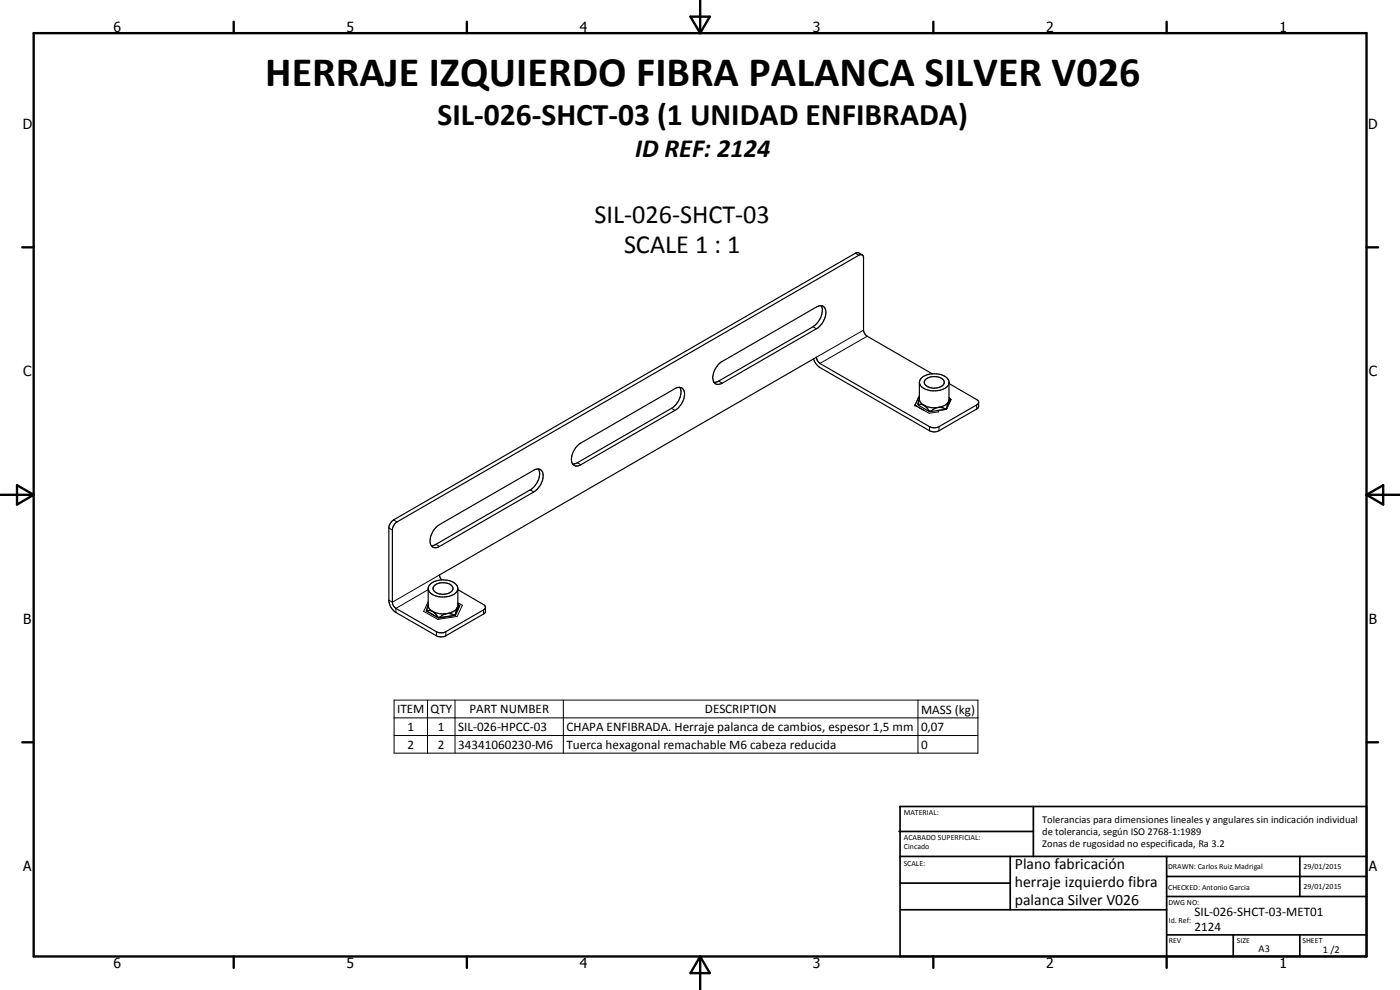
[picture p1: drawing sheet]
<svg xmlns="http://www.w3.org/2000/svg" width="420mm" height="297mm" viewBox="0 0 420 297" stroke-linecap="round" stroke-linejoin="round" font-family="sans-serif">
<g fill="none" stroke="#000" stroke-width=".35">
<path d="M258.8 76.5l-1.1-.6h-.8l-138.8 80.1a3.3 3.3 0 0 0-1.4 2.4v22a4.7 4.7 0 0 0 2.1 3.4l12.2 7a3.1 3.1 0 0 0 2.8 0l11.5-6.7 .4-.5v-1.5l-.3-.6-8-4.6M246.4 91.7a5.2 5.2 0 0 1-1.7 5.8l-29.3 17-1.1 .2M204 116.2a5.3 5.3 0 0 1-2.5 6.3l-28.2 16.4-1.4 .3M215.7 109.2l.7-.6 28.6-16.5a1.8 1.8 0 0 1 2.2-.1 1.8 1.8 0 0 1 .7 2.1 5.9 5.9 0 0 1-2.9 4.5l-28.3 16.4a1.79 1.79 0 0 1-2.2 0 1.79 1.79 0 0 1-.6-2.1 6.3 6.3 0 0 1 1.8-3.7zM244.2 107.7a4.5 4.5 0 0 0 1.9 2.6l32.9 18.9a3.1 3.1 0 0 0 2.8 0l11.5-6.6 .4-.7v-1.3l-.4-.6-8.5-4.9M275.9 114.7l.1 5.4 .2 .5 .7 .8M275.9 119.5l-.4 1.7M277.6 114.1a4 4 0 0 1 5.7 .2 1.88 1.88 0 0 1-2 2.1 3.3 3.3 0 0 1-3.9-1.6zM279.8 112.2l-19.5-11.3-.8-.8-.3-1v-22l-.3-.6-.4-.1-.7 .2-138.6 80-.8 .6-.6 1.5v22.2l.6 1.3 13.5 7.7h1l.9-.4 11.6-6.6 .3-.6M284.8 114.9a3.9 3.9 0 0 1-4 2.4 4.2 4.2 0 0 1-4.8-2.2 2.36 2.36 0 0 1 2-2.6 5.8 5.8 0 0 1 6.7 1.5v6.4M284.8 119.3l.5 .6M285.2 119.8l.2 .1-1.4 2.9-2.5 .4"/>
<path d="M285.3 119.9l-1.2 2.7M285.3 119.9l-.6 .5M173.3 133.7l1-.8 28.3-16.3a1.8 1.8 0 0 1 2.2-.1 1.8 1.8 0 0 1 .6 2.1 6.2 6.2 0 0 1-2.8 4.5l-28.3 16.3a1.73 1.73 0 0 1-2 .3 1.73 1.73 0 0 1-.8-1.9l.5-2.1zM275.5 121.2l.1 .4M275.5 121.2v.1M275.6 121.6l3.2 1.8M276.8 121.4l-.8-.1-.4 .3M276.8 121.4a7 7 0 0 0 4.7 .9M276.9 121.4l1.1 .8 .8 1.1M278.8 123.4l.5 .1M278.8 123.3l.5 .1M278.8 123.3v.1"/>
<path d="M279.3 123.4v.1M281.5 122.3l.8-.1 1.4 .5M281.5 122.3l-1 .3-1.2 .8M283.7 122.7v.1M283.7 122.8l-4.4 .7M284.1 122.6l-.4 .2M284.1 122.5v.1M284.1 122.5l-.4 .2M284.7 120.4l-.6 2.1M284.7 120.4a3.9 3.9 0 0 1-3.2 1.9M293.7 120.8l-.6 .7-11.3 6.5a3.1 3.1 0 0 1-2.8 0l-32.9-18.9-.9-1.1-.2-.8-113.1 65.3 .6 1.5M130.9 158.2l1-.8 28.3-16.3a1.78 1.78 0 0 1 2.2-.1 1.78 1.78 0 0 1 .6 2.1 6.2 6.2 0 0 1-2.8 4.5l-28.3 16.4a1.78 1.78 0 0 1-2.2 0 1.78 1.78 0 0 1-.6-2.1l.1-.9 .8-1.7z"/>
<path d="M161.6 140.7a5.2 5.2 0 0 1-2.5 6.3l-28.6 16.5-1.1 .2M128.5 176.7a3.7 3.7 0 0 0 3.8 2.4 4.6 4.6 0 0 0 5.1-2.3M130.3 175.7a4 4 0 0 1 5.5 .4 1.78 1.78 0 0 1-2 2.1 3.1 3.1 0 0 1-3.8-1.5zM128.1 183l.1 .4M128.1 183l.1 .3M128.2 183.3v.1M128.2 183.4l3.2 1.9M128.2 183.3l.9-.1 .7 .2M128.5 181.4l-.4 1.6M129.8 183.4l.4 .2M129.8 183.4l.4 .3M130.2 183.6a8.5 8.5 0 0 0 4.7 .5l1.4 .4"/>
<path d="M130.2 183.7l1.2 1.5M131.4 185.3h.5M131.4 185.2h.5M131.4 185.2v.1M131.9 185.2v.1M136.3 184.5v.2M136.3 184.7l-4.4 .6M136.7 184.4l-.4 .3M136.7 184.3v.1M136.7 184.3l-.4 .2M137.1 182.6a7.4 7.4 0 0 1-4.1 1.8l-1.1 .8M137.1 182.6l-.4 1.7"/>
<path d="M137.2 182.3l.2-.4v-5.4a3.3 3.3 0 0 0-3.3-2.4 4.7 4.7 0 0 0-5.6 2.2l.1 5.9 1.2 1.2M137.2 182.3l-.1 .3M137.4 181.1l.4 .7M137.8 181.7h.2l-1.4 3-5 .7-3.7-2.1 .2-.3M137.8 181.8l-1.1 2.6M137.8 181.8l-.6 .5"/>
</g>
<g fill="none" stroke="#000" stroke-width=".3">
<path d="M256.7 76l1.1 .6M244 98l1 .6M259.2 99.1l-14.2 8.1M215.7 114.3l1 .7M260.3 100.9l-14.2 8.2M275.7 119.3l-1.1 2.3M275.9 118.7l-1.3 2.9M285.2 119.8l.2 .1M173.3 138.9l1 .5M201.5 122.5l1.1 .6M274.6 121.6l4.2 2.4 2.9-.4-.2-.4M274.6 121.6l2.9 1.6"/>
<path d="M279 128v1.2M281.8 128v1.2M293.1 121.5v1.2M116.7 158.4l1.1 .6M118.1 156l1.1 .6M159.1 147l1.1 .6M128.5 176.9l-9.7 5.6v1.3M130.8 163.3l1.1 .7M131.9 172.5l-14.1 8.2-1.1-.6M128.5 180.5l-1.3 2.9 4.2 2.4 5.8-.8 1.6-3.4-1.4-.8M131 189.5v1.3M133.8 189.5v1.3"/>
<path d="M145.1 183v1.2M118.3 210.1h175.2v15.9h-175.2zM118.3 215.4h175.2M128.3 210.1v15.9M136.6 210.1v15.9M169.1 210.1v15.9M275.5 210.1v15.9M118.3 220.7h175.2"/>
</g>
<circle cx="274.6" cy="121.6" r=".18" fill="#000"/>
<g fill="none" stroke="#000" stroke-width=".71">
<path d="M10.1 9.9h400v277.1h-400zM70.1 6.5v3.4M140.1 6.5v3.4M207.2 5h5.8l-2.9 4.9zM210.1 0v9.9M280.1 6.5v3.4M350.1 6.5v3.4M6.7 74.2h3.4M410.1 74.2h3.5M.1 148.5h10M5.1 145.6l5 2.9-5 2.9zM410.1 148.5h10"/>
<path d="M410.1 148.5l5-2.9v5.8zM6.7 222.7h3.4M410.1 222.7h3.5M70.1 287v3.4M140.1 287v3.4M210.1 287v10M210.1 287l2.9 5h-5.8zM280.1 287v3.4M350.1 287v3.4"/>
</g>
<g fill="none" stroke="#000" stroke-width=".51">
<path d="M269.8 249.5h40.3M270.1 242h140v45h-140zM270.1 257h140M303.2 257v16M310.1 242v15M350.1 257v30M390.1 257v12M270.1 265h33.1M270.1 273h80M350.1 269h60M350.1 263h60M350.1 280.5h60"/>
<path d="M370.1 280.5v6.5M390.1 280.5v6.5"/>
</g>
<text font-size="12.6" x="79.6" y="25.8">HERRAJE IZQUIERDO FIBRA PALANCA SILVER V026</text>
<text font-size="9.4" x="131.3" y="37.6">SIL-026-SHCT-03 (1 UNIDAD ENFIBRADA)</text>
<g font-size="7.9">
<text x="190.6" y="47.1">ID REF: 2124</text>
<text x="178.4" y="67">SIL-026-SHCT-03</text>
<text x="187.3" y="75.9">SCALE 1 : 1</text>
</g>
<g font-size="4.7">
<text x="304.6" y="260.8">Plano fabricación</text>
<text x="304.6" y="266.2">herraje izquierdo fibra</text>
<text x="304.6" y="271.6">palanca Silver V026</text>
</g>
<g font-size="4.2">
<text x="34" y="9.6">6</text>
<text x="104" y="9.6">5</text>
<text x="174" y="9.6">4</text>
<text x="244" y="9.6">3</text>
<text x="314" y="9.6">2</text>
<text x="384" y="9.6">1</text>
<text x="6.8" y="38.7">D</text>
<text x="410.6" y="38.7">D</text>
<text x="7" y="112.9">C</text>
<text x="410.8" y="112.9">C</text>
<text x="7" y="187.1">B</text>
<text x="410.8" y="187.1">B</text>
<text x="7" y="261.4">A</text>
<text x="410.8" y="261.4">A</text>
<text x="34" y="290.4">6</text>
<text x="104" y="290.4">5</text>
<text x="174" y="290.4">4</text>
<text x="244" y="290.4">3</text>
<text x="314" y="290.4">2</text>
<text x="384" y="290.4">1</text>
</g>
<g font-size="3.9">
<text x="119.2" y="214">ITEM</text>
<text x="129.2" y="214">QTY</text>
<text x="140.9" y="214">PART NUMBER</text>
<text x="211.5" y="214">DESCRIPTION</text>
<text x="276.4" y="214.1">MASS (kg)</text>
<text x="122.3" y="219.3">1</text>
<text x="131.4" y="219.3">1</text>
<text x="137.5" y="219.3">SIL-026-HPCC-03</text>
<text x="170" y="219.4">CHAPA ENFIBRADA. Herraje palanca de cambios, espesor 1,5 mm</text>
<text x="276.4" y="219.3">0,07</text>
<text x="122.3" y="224.6">2</text>
<text x="131.4" y="224.6">2</text>
<text x="137.5" y="224.6">34341060230-M6</text>
<text x="170" y="224.7">Tuerca hexagonal remachable M6 cabeza reducida</text>
<text x="276.4" y="224.6">0</text>
<text x="358.5" y="275">SIL-026-SHCT-03-MET01</text>
<text x="358.5" y="279.4">2124</text>
</g>
<g font-size="3.1">
<text x="312.7" y="246.8">Tolerancias para dimensiones lineales y angulares sin indicación individual</text>
<text x="312.7" y="250.4">de tolerancia, según ISO 2768-1:1989</text>
<text x="312.7" y="254">Zonas de rugosidad no especificada, Ra 3.2</text>
<text x="377.7" y="285.6">A3</text>
<text x="397" y="285.9">1 /2</text>
</g>
<g font-size="2.4">
<text x="271.2" y="244.4">MATERIAL:</text>
<text x="271.3" y="252">ACABADO SUPERFICIAL:</text>
<text x="271.3" y="254.6">Cincado</text>
<text x="271.2" y="259.7">SCALE:</text>
<text x="350.6" y="260.8">DRAWN: Carlos Ruiz Madrigal</text>
<text x="391.2" y="260.6">29/01/2015</text>
<text x="350.6" y="267">CHECKED: Antonio Garcia</text>
<text x="391.2" y="266.7">29/01/2015</text>
<text x="350.6" y="271.4">DWG NO:</text>
<text x="350.8" y="276.9">Id. Ref:</text>
<text x="350.8" y="282.8">REV</text>
<text x="371.2" y="282.9">SIZE</text>
<text x="390.9" y="282.9">SHEET</text>
</g>
</svg>
